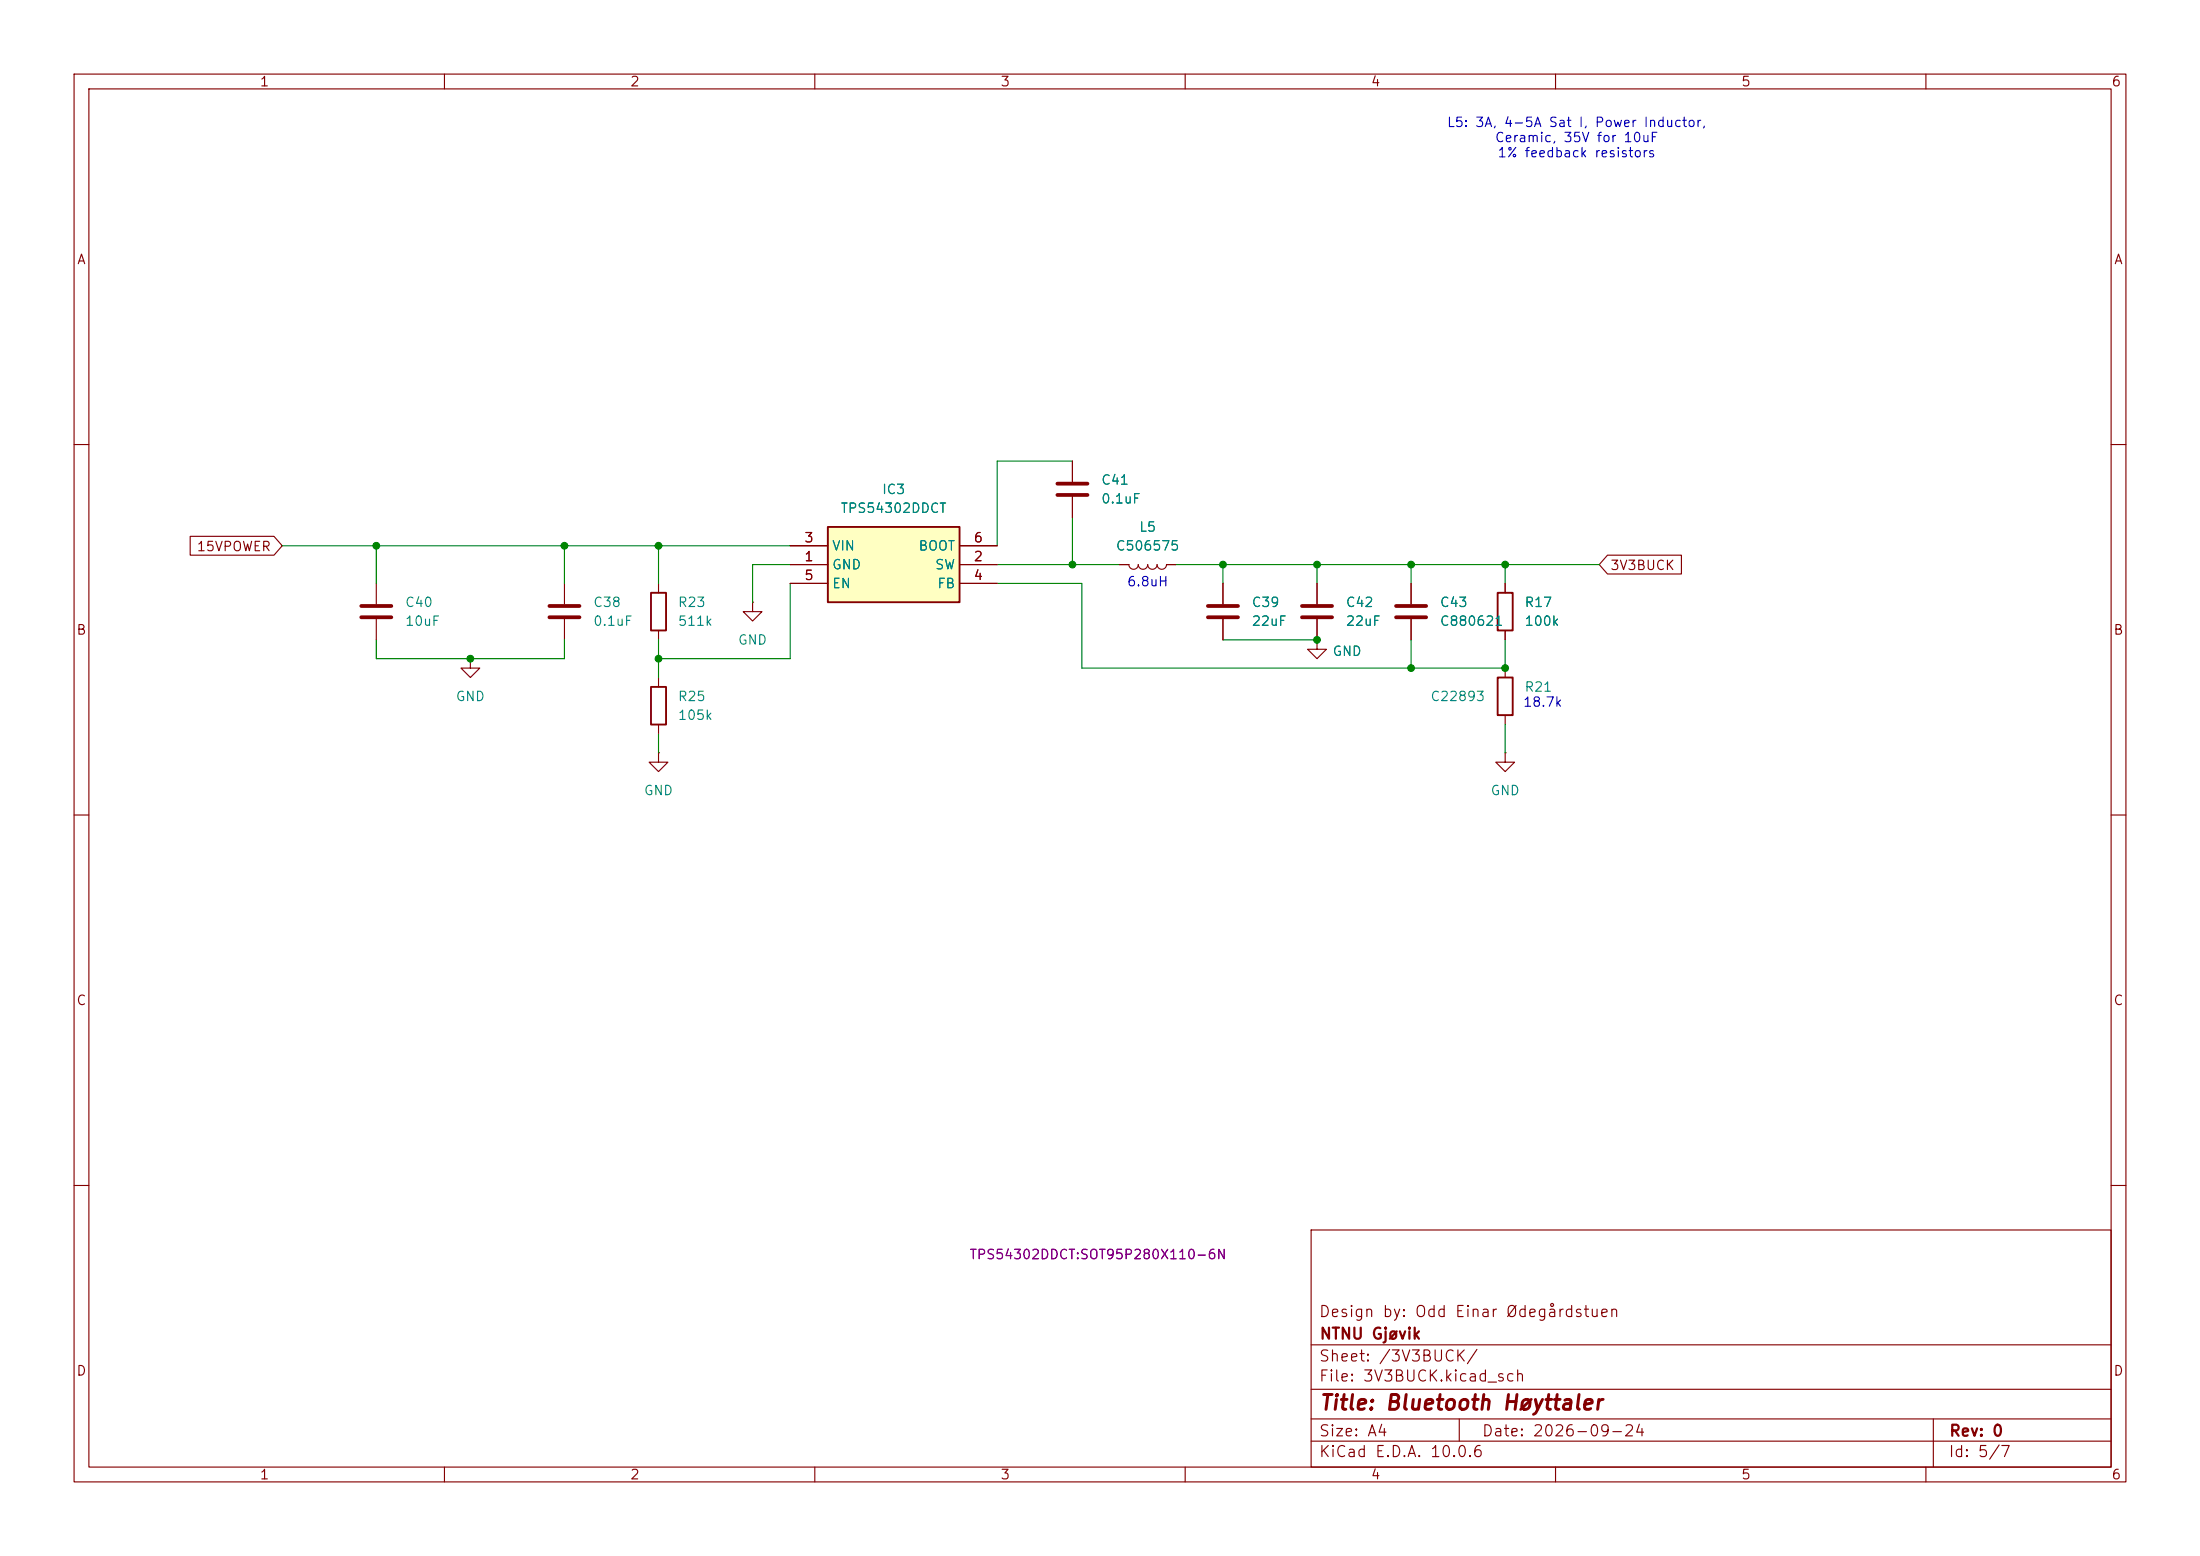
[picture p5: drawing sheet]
<svg xmlns="http://www.w3.org/2000/svg" width="297mm" height="210mm" viewBox="0 0 297 210" stroke-linecap="round" stroke-linejoin="round" font-family="sans-serif">
<g fill="none" stroke="#840000" stroke-width=".15">
<path d="M10 10h277v190h-277zM12 12h273v186h-273zM60 10v2M110 10v2M160 10v2M210 10v2M260 10v2M10 60h2M285 60h2M177.8 86.4v1.2h1.3l-1.3 1.3-1.3-1.3h1.3M177.8 86.4h.1M10 110h2"/>
<path d="M88.9 101.6v1.3h1.3l-1.3 1.2-1.3-1.2h1.3M88.9 101.6h.1M285 110h2M10 160h2M177 166h108v32h-108zM285 160h2M60 198v2M110 198v2M160 198v2M177 194.5h108M177 191.5h108M177 187.5h108"/>
<path d="M177 181.5h108M197 191.5v3M210 198v2M260 198v2M261 191.5v6.5"/>
</g>
<path d="M111.8 71.1h17.7v10.2h-17.7z" fill="#ffffc2"/>
<path d="M111.8 71.1h17.7v10.2h-17.7zM87.9 80h2v5.1h-2zM87.9 92.7h2v5.1h-2zM202.2 91.4h2v5.1h-2zM202.2 80h2v5.1h-2z" fill="none" stroke="#840000" stroke-width=".25"/>
<g fill="none" stroke="#840000" stroke-width=".15">
<path d="M25.7 72.4h11.3l1.1 1.3-1.1 1.2h-11.3zM50.8 78.7v2.8M76.2 78.7v2.8M88.9 78.7v1.3M106.7 76.2h5.1M106.7 73.7h5.1M106.7 78.7h5.1M129.5 76.2h5.1M129.5 73.7h5.1M129.5 78.7h5.1M144.8 62.2v2.8M144.8 67.1v2.8"/>
<path d="M151.1 76.2h1.3a.64 .64 0 0 0 .6 .6 .64 .64 0 0 0 .7-.6 .64 .64 0 0 0 .6 .6 .64 .64 0 0 0 .6-.6 .64 .64 0 0 0 .7 .6 .64 .64 0 0 0 .6-.6 .64 .64 0 0 0 .6 .6 .64 .64 0 0 0 .7-.6h1.2M165.1 78.7v2.8M177.8 78.7v2.8M190.5 78.7v2.8M203.2 78.7v1.3M217 74.9h10v2.6h-10l-1.1-1.3zM50.8 83.6v2.8M63.5 88.9v1.3h1.3l-1.3 1.2-1.3-1.2h1.3M63.5 88.9h.1M76.2 83.6v2.8M88.9 85.1v1.3M88.9 91.4v1.3"/>
<path d="M88.9 97.8v1.3M101.6 81.3v1.3h1.3l-1.3 1.2-1.3-1.2h1.3M101.6 81.3h.1M165.1 83.6v2.8M177.8 86.4h.1M177.8 83.6v2.8M190.5 83.6v2.8M203.2 85.1v1.3M203.2 90.2v1.2M203.2 96.5v1.3M203.2 101.6v1.3h1.3l-1.3 1.2-1.3-1.2h1.3M203.2 101.6h.1"/>
</g>
<path d="M142.7 66.8h4.1M142.7 65.3h4.1M48.8 83.3h4M48.8 81.8h4M74.2 83.3h4M74.2 81.8h4M163.1 83.3h4M163.1 81.8h4M175.8 83.3h4M175.8 81.8h4M188.5 83.3h4M188.5 81.8h4" fill="none" stroke="#840000" stroke-width=".51"/>
<g fill="none" stroke="#008400" stroke-width=".15">
<path d="M38.1 73.7h68.6M50.8 73.7v5M76.2 73.7v5M88.9 73.7v5M106.7 76.2h-5.1v5.1M106.7 78.7v10.2h-17.8M134.6 78.7h11.4v11.5h57.2v-3.8M134.6 76.2h16.5M144.8 62.2h-10.2v11.5M144.8 69.9v6.3M158.7 76.2h57.2M165.1 76.2v2.5"/>
<path d="M177.8 76.2v2.5M190.5 76.2v2.5M203.2 76.2v2.5M50.8 86.4v2.5h25.4v-2.5M88.9 86.4v5M88.9 99.1v2.5M165.1 86.4h12.7M190.5 86.4v3.8M203.2 97.8v3.8"/>
</g>
<g fill="#008400" stroke="#008400" stroke-width=".14">
<circle cx="190.5" cy="76.2" r=".46"/>
<circle cx="203.2" cy="76.2" r=".46"/>
<circle cx="177.8" cy="76.2" r=".46"/>
<circle cx="144.8" cy="76.2" r=".46"/>
<circle cx="203.2" cy="90.2" r=".46"/>
<circle cx="177.8" cy="86.4" r=".46"/>
<circle cx="190.5" cy="90.2" r=".46"/>
<circle cx="165.1" cy="76.2" r=".46"/>
<circle cx="50.8" cy="73.7" r=".46"/>
<circle cx="76.2" cy="73.7" r=".46"/>
<circle cx="88.9" cy="73.7" r=".46"/>
<circle cx="63.5" cy="88.9" r=".46"/>
<circle cx="88.9" cy="88.9" r=".46"/>
</g>
<text font-size="2" fill="#840000" x="178" y="190.8">Title: Bluetooth Høyttaler</text>
<g font-size="1.5" fill="#840000">
<text x="178" y="178.1">Design by: Odd Einar Ødegårdstuen</text>
<text x="178" y="184.1">Sheet: /3V3BUCK/</text>
<text x="178" y="181.1">NTNU Gjøvik</text>
<text x="178" y="186.8">File: 3V3BUCK.kicad_sch</text>
<text x="178" y="197">KiCad E.D.A. 10.0.6</text>
<text x="178" y="194.2">Size: A4</text>
<text x="200" y="194.2">Date: 2026-09-24</text>
<text x="263" y="197">Id: 5/7</text>
<text x="263" y="194.2">Rev: 0</text>
</g>
<g font-size="1.3" fill="#840000">
<text x="35" y="12">1</text>
<text x="85" y="12">2</text>
<text x="135" y="12">3</text>
<text x="185" y="12">4</text>
<text x="235" y="12">5</text>
<text x="285" y="12">6</text>
<text x="10.3" y="36">A</text>
<text x="285.3" y="36">A</text>
<text x="26.5" y="74.7">15VPOWER</text>
<text x="108.5" y="76.1">1</text>
<text x="108.5" y="73.5">3</text>
<text x="131.3" y="76.1">2</text>
<text x="131.3" y="73.5">6</text>
<text x="217.3" y="77.3">3V3BUCK</text>
<text x="108.5" y="78.6">5</text>
<text x="131.3" y="78.6">4</text>
<text x="10.2" y="86">B</text>
<text x="285.2" y="86">B</text>
<text x="10.2" y="136">C</text>
<text x="285.2" y="136">C</text>
<text x="10.2" y="186">D</text>
<text x="285.2" y="186">D</text>
<text x="35" y="200">1</text>
<text x="85" y="200">2</text>
<text x="135" y="200">3</text>
<text x="185" y="200">4</text>
<text x="235" y="200">5</text>
<text x="285" y="200">6</text>
</g>
<g font-size="1.3" fill="#0000c2">
<text x="195.2" y="17.5">L5: 3A, 4-5A Sat I, Power Inductor,</text>
<text x="201.7" y="19.5">Ceramic, 35V for 10uF</text>
<text x="202.1" y="21.6">1% feedback resistors</text>
<text x="152.1" y="79.5">6.8uH</text>
<text x="205.5" y="95.7">18.7k</text>
</g>
<g font-size="1.3" fill="#008484">
<text x="148.6" y="65.7">C41</text>
<text x="113.4" y="69.5">TPS54302DDCT</text>
<text x="119" y="67">IC3</text>
<text x="148.6" y="68.3">0.1uF</text>
<text x="112.2" y="77.2">GND</text>
<text x="112.2" y="74.6">VIN</text>
<text x="123.9" y="74.6">BOOT</text>
<text x="126.1" y="77.2">SW</text>
<text x="150.5" y="74.6">C506575</text>
<text x="153.7" y="72.1">L5</text>
<text x="54.6" y="82.2">C40</text>
<text x="80" y="82.2">C38</text>
<text x="91.4" y="82.2">R23</text>
<text x="112.2" y="79.7">EN</text>
<text x="126.4" y="79.7">FB</text>
<text x="168.9" y="82.2">C39</text>
<text x="181.6" y="82.2">C42</text>
<text x="194.3" y="82.2">C43</text>
<text x="205.7" y="82.2">R17</text>
<text x="54.6" y="84.8">10uF</text>
<text x="80" y="84.8">0.1uF</text>
<text x="91.4" y="84.8">511k</text>
<text x="99.5" y="87.3">GND</text>
<text x="168.9" y="84.8">22uF</text>
<text x="179.8" y="88.8">GND</text>
<text x="181.6" y="84.8">22uF</text>
<text x="194.3" y="84.8">C880621</text>
<text x="205.7" y="84.8">100k</text>
<text x="61.4" y="94.9">GND</text>
<text x="91.4" y="94.9">R25</text>
<text x="193" y="94.9">C22893</text>
<text x="205.7" y="93.7">R21</text>
<text x="91.4" y="97.5">105k</text>
<text x="86.8" y="107.6">GND</text>
<text x="201.1" y="107.6">GND</text>
</g>
<text font-size="1.3" fill="#840084" x="130.8" y="170.3">TPS54302DDCT:SOT95P280X110-6N</text>
</svg>
